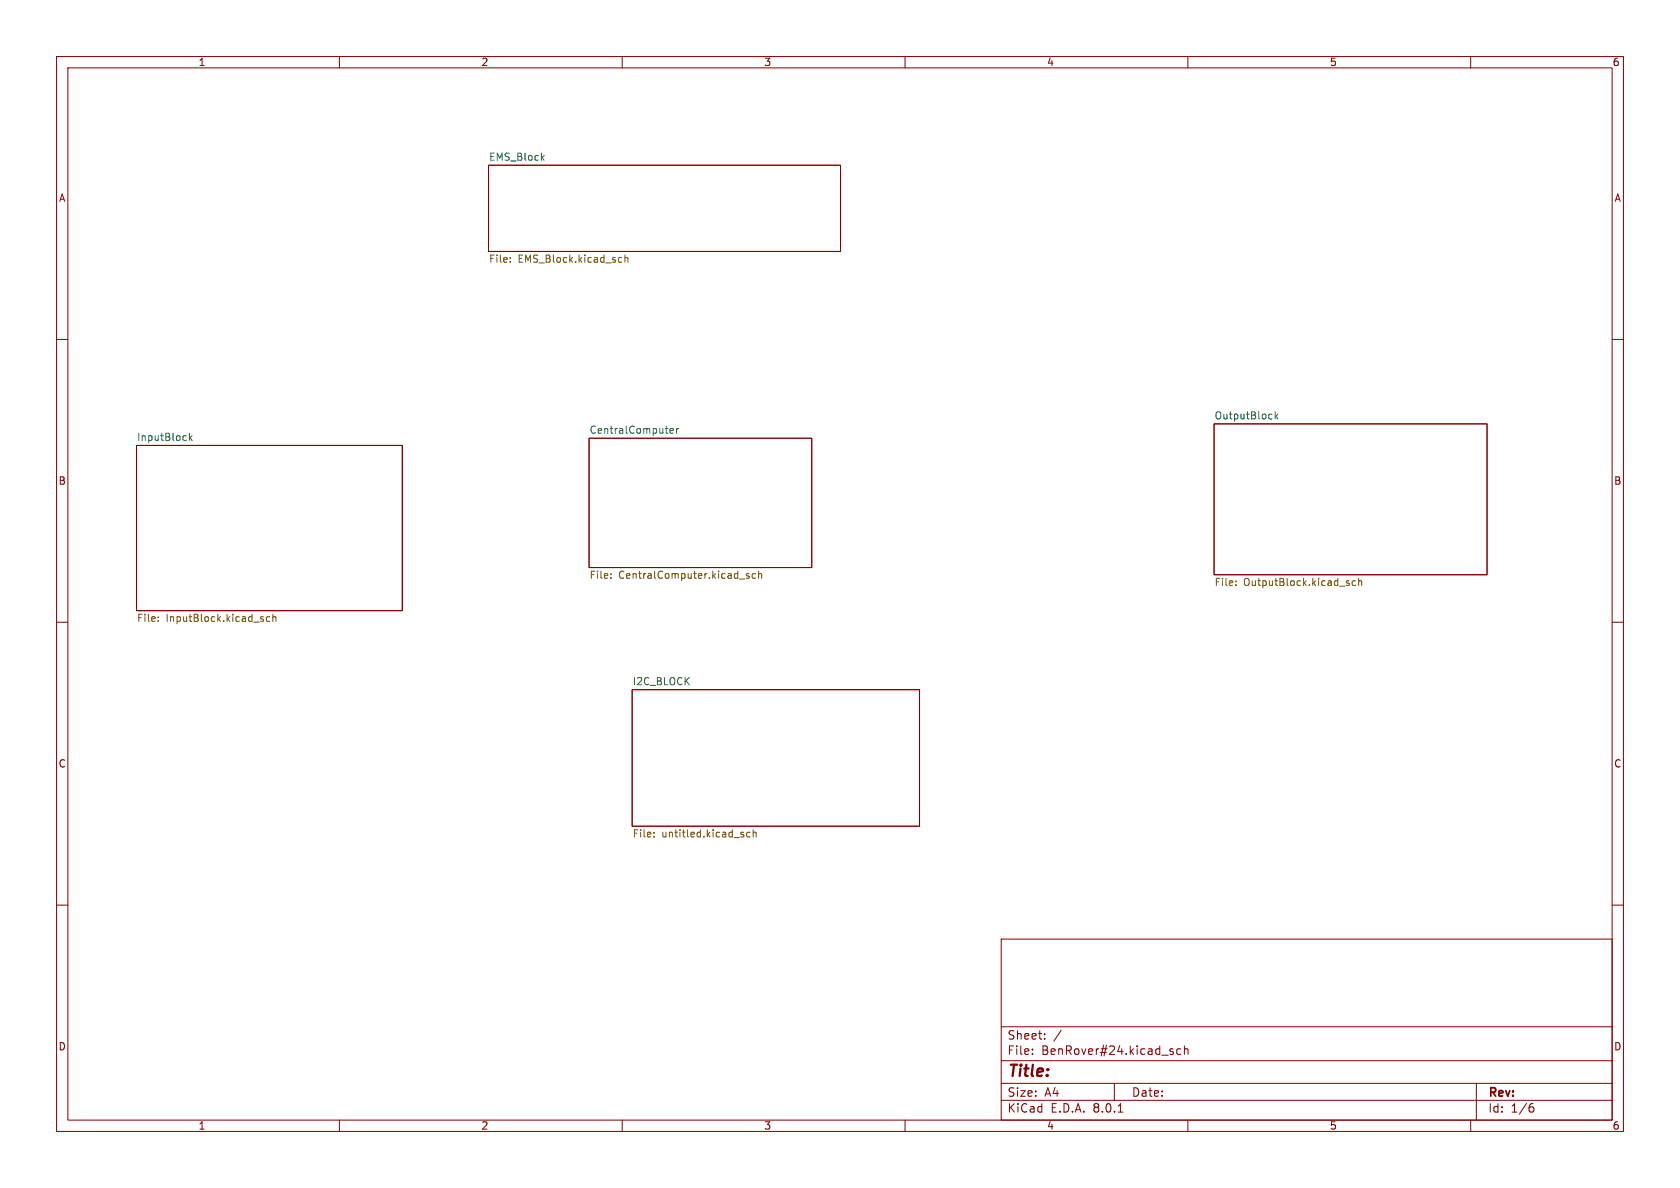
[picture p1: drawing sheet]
<svg xmlns="http://www.w3.org/2000/svg" width="297mm" height="210mm" viewBox="0 0 297 210" stroke-linecap="round" stroke-linejoin="round" font-family="sans-serif">
<g fill="none" stroke="#840000" stroke-width=".18">
<path d="M10 10h277v190h-277zM12 12h273v186h-273zM60 10v2M110 10v2M160 10v2M210 10v2M260 10v2M86.4 29.2h62.2v15.3h-62.2zM10 60h2M285 60h2M24.1 78.7h47v29.3h-47zM104.1 77.5h39.4v22.8h-39.4z"/>
<path d="M214.6 74.9h48.3v26.7h-48.3zM10 110h2M285 110h2M111.8 121.9h50.8v24.2h-50.8zM10 160h2M285 160h2M177 166h108v32h-108zM60 198v2M110 198v2M160 198v2M177 194.5h108M177 191.5h108"/>
<path d="M177 187.5h108M177 181.5h108M182.5 186.3v.1M182.5 185.5v.1M184.7 183.6v.1M184.7 182.8v.1M187.6 182.1l-1.3 2M197 191.5v3M197.7 196.6h.8M207.2 185.9l.3 .2-.3 .3M207.2 185.4l.2 .1M208.7 185.5l-.4-.1-.3 .3v.4l.2 .2h.5"/>
<path d="M209.4 185.5l.2-.1 .4 .1v.9M209.4 184.9v1.5M210 198v2M260 198v2M261 191.5v6.5M270.6 195.7h.3l.3 .3-.1 .5-.5 .1M271 195.1l-.4 .1"/>
</g>
<g fill="none" stroke="#006464" stroke-width=".18">
<path d="M95.8 27.9l.4 .4M96.2 27.5l-.5 .5M33.5 76.6v1.3M33.6 77.4l.4 .5M34 77l-.5 .5M118.5 76.2l.6-.1-.1-.3-.4-.1-.1 .2v.6h.5M119.6 75.7v.9M120 75.7l-.4 .3M224.8 73.2l.1 .1M224.9 74l-.1 .1M225.4 72.8v1.3M225.6 73.6l.3 .5"/>
<path d="M225.9 73.2l-.5 .5"/>
</g>
<g fill="none" stroke="#725600" stroke-width=".18">
<path d="M90.2 46.2v.2M90.2 45.6v.1M109.6 45.5l.3 .1M109.9 46.3l-.3 .1M110.5 45.6l.2-.1 .3 .1v.8M110.5 45.1v1.3M28 109.7v.2M28 109.1v.1M46.4 109.4l.2 .2-.2 .3M46.4 109l.1 .1M47.7 109.1l-.4-.1-.2 .3 .1 .5h.5M48.2 109.1l.2-.1 .3 .1 .1 .8"/>
<path d="M48.2 108.6v1.3M108 102.1v.1M108 101.5v.1M130.7 102.4h1M132.4 101.5l-.3-.1-.2 .2 .1 .2 .4 .1v.3h-.5M133.6 101.5l-.4-.1-.2 .2 .1 .6h.5M134.1 101.5l.2-.1 .3 .1 .1 .7M134.1 101v1.2M218.5 103.4v.1M218.5 102.7v.1M238.2 103.1h.3l.1 .2-.2 .2h-.3M238.2 102.7h.3"/>
<path d="M239.6 102.7h-.3l-.3 .2 .2 .5h.4M240.2 102.8l.2-.1h.3v.8M240.2 102.2v1.3M115.6 147.8v.2M115.6 147.2v.1M132.6 147.2l-.4-.1-.2 .3 .1 .5h.5M133.1 147.2l.2-.1 .3 .1 .1 .8M133.1 146.7v1.3"/>
</g>
<text font-size="2.8" fill="#840000" x="178" y="190.9">Title:</text>
<g font-size="2.1" fill="#840000">
<text x="178" y="184">Sheet:</text>
<text x="178" y="186.7">File:</text>
<text x="184.1" y="186.7">BenRover#24.kicad_sch</text>
<text x="178" y="196.9">KiCad</text>
<text x="178" y="194.1">Size:</text>
<text x="184.7" y="194.1">A4</text>
<text x="185.7" y="196.9">E.D.A.</text>
<text x="193.3" y="196.9">8.0.1</text>
<text x="200" y="194.1">Date:</text>
<text x="263" y="194.3">Rev:</text>
<text x="263" y="196.9">Id:</text>
<text x="267.1" y="196.9">1/6</text>
</g>
<g font-size="1.8" fill="#840000">
<text x="35" y="11.9">1</text>
<text x="85" y="11.9">2</text>
<text x="135" y="11.9">3</text>
<text x="185" y="11.9">4</text>
<text x="235" y="11.9">5</text>
<text x="285" y="11.9">6</text>
<text x="10.3" y="35.9">A</text>
<text x="285.3" y="35.9">A</text>
<text x="10.3" y="85.9">B</text>
<text x="285.3" y="85.9">B</text>
<text x="10.3" y="135.9">C</text>
<text x="285.3" y="135.9">C</text>
<text x="10.3" y="185.9">D</text>
<text x="285.3" y="185.9">D</text>
<text x="35" y="199.9">1</text>
<text x="85" y="199.9">2</text>
<text x="135" y="199.9">3</text>
<text x="185" y="199.9">4</text>
<text x="235" y="199.9">5</text>
<text x="285" y="199.9">6</text>
</g>
<g font-size="1.8" fill="#006464">
<text x="86.4" y="28.5">EMS_Block</text>
<text x="104.1" y="76.8">CentralComputer</text>
<text x="214.6" y="74.2">OutputBlock</text>
<text x="24.1" y="78">InputBlock</text>
<text x="111.8" y="121.2">I2C_BLOCK</text>
</g>
<g font-size="1.8" fill="#725600">
<text x="86.4" y="46.8">File:</text>
<text x="91.6" y="46.8">EMS_Block.kicad_sch</text>
<text x="104.1" y="102.6">File:</text>
<text x="109.4" y="102.6">CentralComputer.kicad_sch</text>
<text x="214.6" y="103.9">File:</text>
<text x="219.9" y="103.9">OutputBlock.kicad_sch</text>
<text x="24.1" y="110.3">File:</text>
<text x="29.4" y="110.3">InputBlock.kicad_sch</text>
<text x="111.8" y="148.4">File:</text>
<text x="117" y="148.4">untitled.kicad_sch</text>
</g>
</svg>
